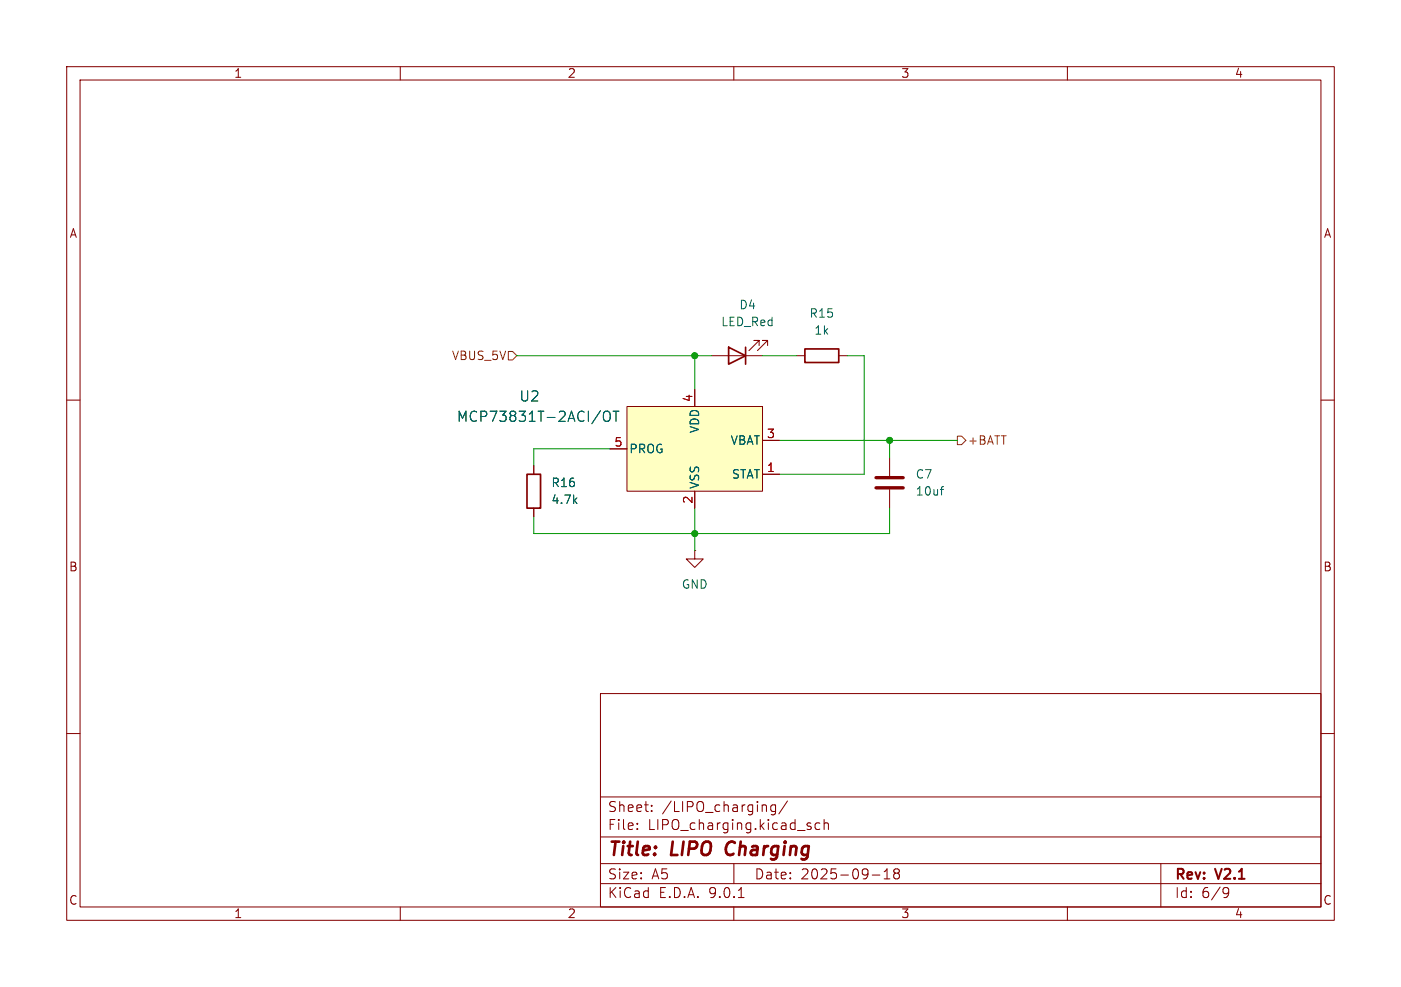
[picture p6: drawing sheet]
<svg xmlns="http://www.w3.org/2000/svg" width="210mm" height="148mm" viewBox="0 0 210 148" stroke-linecap="round" stroke-linejoin="round" font-family="sans-serif">
<g fill="none" stroke="#840000" stroke-width=".15">
<path d="M10 10h190v128h-190zM12 12h186v124h-186zM60 10v2M110 10v2M160 10v2M106.7 53.3h7.6M113.8 51.8v-.7h-.8h.8l-1.5 1.5M115.1 51.8v-.7h-.8h.8l-1.6 1.5M10 60h2M133.3 68.6v2.8M133.3 73.4v2.8M198 60h2"/>
<path d="M10 110h2M90 104h108v32h-108zM90 119.5h108M198 110h2M60 136v2M90 132.5h108M90 129.5h108M90 125.5h108M95.5 124.2v.2M95.5 123.5v.1M97.7 121.5v.2M97.7 120.8v.1"/>
<path d="M110 136v2M110 129.5v3M110.7 134.6h.8M116.3 120.8l-.5-.1-.3 .3v.4l.2 .2h.6M116.3 120.7v1.2a.41 .41 0 0 1-.7 .2M118 120.1l-1.3 1.9M121.4 123.9l.2 .2-.2 .3M121.4 123.4l.1 .1M122.9 123.5l-.4-.1-.3 .3v.4l.1 .2h.6M123.5 123.5a.37 .37 0 0 1 .7 .1v.8M123.5 122.9v1.5M130.8 131.2h1.1"/>
<path d="M132.5 131.8h.9M132.5 130.7l.5-.4v1.5M134.3 130.9l-.3 .3v.4l.3 .2 .4-.1 .1-.2v-.4l-.3-.2M134.3 130.9l-.3-.3v-.2l.3-.1 .4 .1 .1 .2v.2l-.3 .1M134.3 130.9h.2M160 136v2M174 129.5v6.5M183.6 133.1h.3l.2 .1a.99 .99 0 0 1-.3 1.4h-.3M184.2 133.7l-.3 .3h-.3"/>
</g>
<path d="M109.1 126.5a1.27 1.27 0 0 0 0 1.6" fill="none" stroke="#840000" stroke-width=".4"/>
<path d="M109.2 52.1l2.6 1.2-2.6 1.3zM111.8 52.1v2.5" fill="none" stroke="#840000" stroke-width=".25"/>
<path d="M131.3 71.6h4.1M131.3 73.2h4.1" fill="none" stroke="#840000" stroke-width=".51"/>
<path d="M141 73.4h.4M141.4 73h-.2" fill="none" stroke="#006464" stroke-width=".15"/>
<path d="M94 61h20.3v12.7h-20.3z" fill="#ffffc2"/>
<path d="M104.1 58.4v2.6M119.4 53.3h1.2M125.7 53.3h1.3M80 69.9v1.2M80 76.2v1.3M91.4 67.3h2.6M94 61h20.3v12.7h-20.3zM104.1 73.7v2.5M114.3 66h2.5M114.3 71.1h2.5M104.1 82.6v1.2h1.3l-1.3 1.3-1.2-1.3h1.2M104.1 82.6h.1" fill="none" stroke="#840000" stroke-width=".15"/>
<path d="M90 61.6l-1.3 1.9M90.5 61.9a.51 .51 0 0 1 .6-.2 .51 .51 0 0 1 .4 .5v.5a.51 .51 0 0 1-.5 .5 .51 .51 0 0 1-.6-.5zM91.9 61.7h.9M92.3 61.7v1.5" fill="none" stroke="#006464" stroke-width=".15"/>
<path d="M120.6 52.3h5.1v2.1h-5.1zM79 71.1h2v5.1h-2z" fill="none" stroke="#840000" stroke-width=".25"/>
<path d="M76.2 52.7h.6l.7 .6-.7 .7h-.6zM143.5 65.4h.6l.7 .6-.7 .7h-.6z" fill="none" stroke="#725600" stroke-width=".15"/>
<path d="M77.5 53.3h29.2M104.1 53.3v5.1M114.3 53.3h5.1M127 53.3h2.5v17.8h-12.7M91.4 67.3h-11.4v2.6M104.1 76.2v6.4M116.8 66h26.7M133.3 76.2v3.8h-53.3v-2.5M133.3 66v2.6" fill="none" stroke="#009600" stroke-width=".15"/>
<g fill="#009600" stroke="#009600" stroke-width=".15">
<circle cx="104.1" cy="53.3" r=".46"/>
<circle cx="104.1" cy="80" r=".46"/>
<circle cx="133.3" cy="66" r=".46"/>
</g>
<g font-size="2.8" fill="#840000">
<text x="91" y="128.9">Title:</text>
<text x="100.7" y="128.9">LIPO</text>
<text x="109.7" y="128.9">Charging</text>
</g>
<g font-size="2.1" fill="#006464">
<text x="68.4" y="63.5">MCP73831T-2ACI/OT</text>
<text x="77.8" y="60.4">U2</text>
</g>
<g font-size="2.1" fill="#840000">
<text x="91" y="124.7">File:</text>
<text x="91" y="122">Sheet:</text>
<text x="97.1" y="124.7">LIPO_charging.kicad_sch</text>
<text x="99.2" y="122">/LIPO_charging/</text>
<text x="91" y="134.9">KiCad</text>
<text x="91" y="132.1">Size:</text>
<text x="97.7" y="132.1">A5</text>
<text x="98.7" y="134.9">E.D.A.</text>
<text x="106.3" y="134.9">9.0.1</text>
<text x="113" y="132.1">Date:</text>
<text x="120" y="132.1">2025-09-18</text>
<text x="176" y="132.3">Rev:</text>
<text x="176" y="134.9">Id:</text>
<text x="180.1" y="134.9">6/9</text>
<text x="182.4" y="132.3">V2.1</text>
</g>
<g font-size="1.8" fill="#840000">
<text x="35" y="11.9">1</text>
<text x="85" y="11.9">2</text>
<text x="135" y="11.9">3</text>
<text x="185" y="11.9">4</text>
<text x="10.3" y="35.9">A</text>
<text x="198.4" y="35.9">A</text>
<text x="10.3" y="85.9">B</text>
<text x="198.3" y="85.9">B</text>
<text x="10.3" y="135.9">C</text>
<text x="35" y="137.9">1</text>
<text x="85" y="137.9">2</text>
<text x="135" y="137.9">3</text>
<text x="185" y="137.9">4</text>
<text x="198.3" y="135.9">C</text>
</g>
<g font-size="1.8" fill="#006464">
<text x="110.7" y="46.6">D4</text>
<text x="121.2" y="47.9">R15</text>
<text x="108" y="49.1">LED_Red</text>
<text x="122" y="50.4">1k</text>
<text x="105" y="65" transform="rotate(-90 105 65)">VDD</text>
<text x="94.2" y="68.2">PROG</text>
<text x="109.4" y="66.9">VBAT</text>
<text x="109.6" y="72">STAT</text>
<text x="137.2" y="72">C7</text>
<text x="82.6" y="75.8">4.7k</text>
<text x="82.6" y="73.3">R16</text>
<text x="105" y="73.4" transform="rotate(-90 105 73.4)">VSS</text>
<text x="137.2" y="74.5">10uf</text>
<text x="102.1" y="88.5">GND</text>
</g>
<g font-size="1.8" fill="#725600">
<text x="67.6" y="54.2">VBUS_5V</text>
<text x="145" y="66.9">+BATT</text>
</g>
<g font-size="1.8" fill="#a90000">
<text x="103.9" y="60.4" transform="rotate(-90 103.9 60.4)">4</text>
<text x="114.9" y="65.8">3</text>
<text x="92" y="67.1">5</text>
<text x="114.9" y="70.9">1</text>
<text x="103.9" y="75.6" transform="rotate(-90 103.9 75.6)">2</text>
</g>
</svg>
